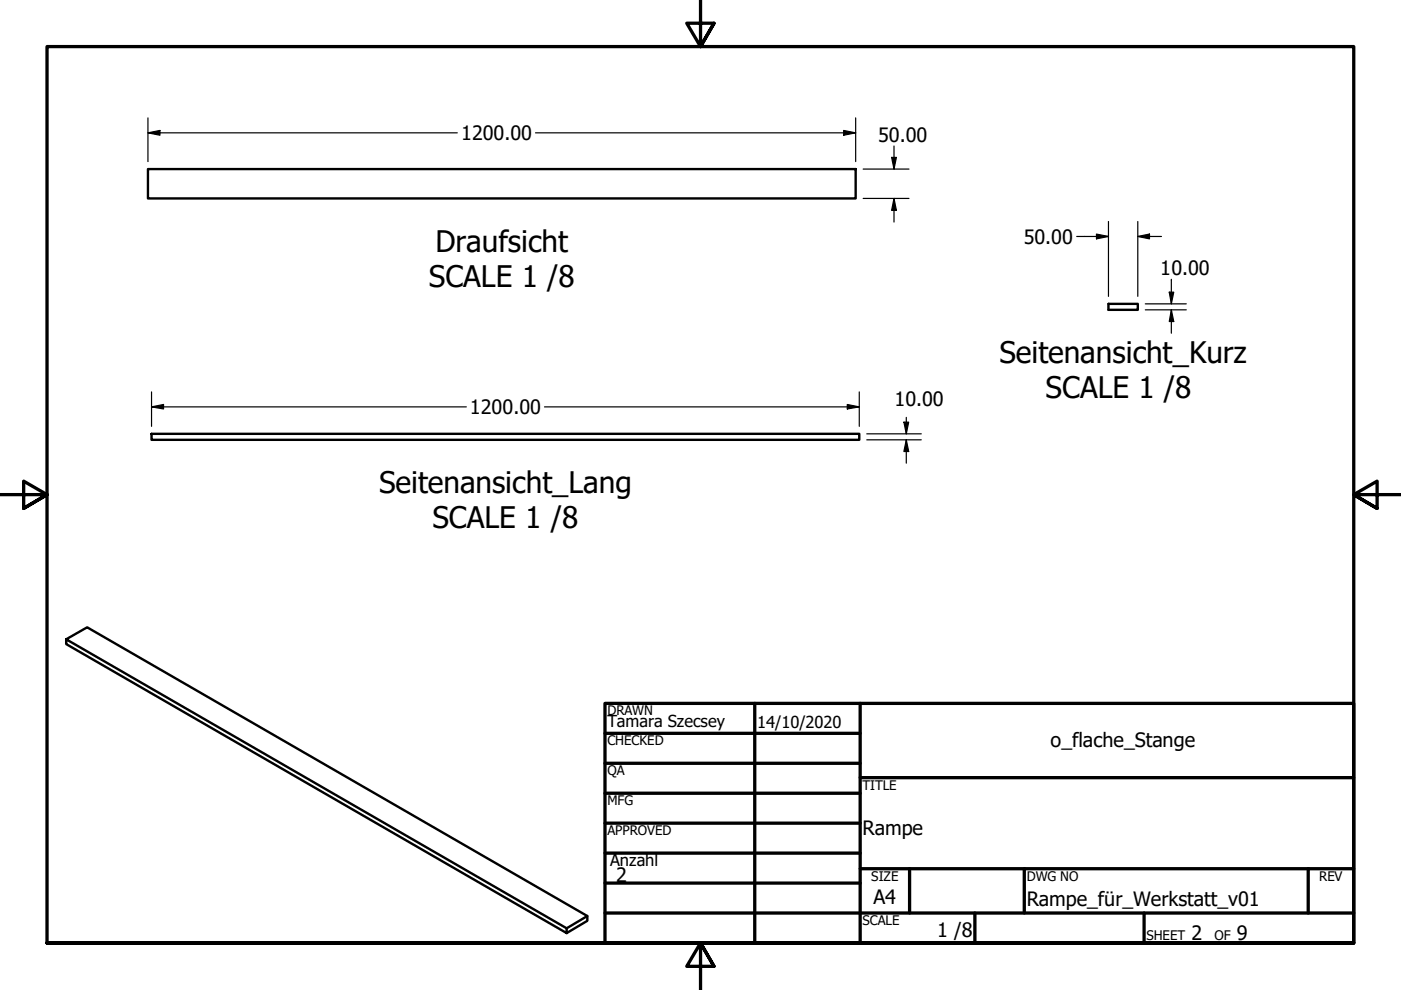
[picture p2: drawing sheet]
<svg xmlns="http://www.w3.org/2000/svg" width="297mm" height="210mm" viewBox="0 0 297 210" stroke-linecap="round" stroke-linejoin="round" font-family="sans-serif">
<!-- layer: Visible (ANSI) -->
<path d="M31.4 35.8h150v6.3h-150zM235 64.4h6.2v1.3h-6.2zM32.1 92h150.1v1.3h-150.1zM14 135.5v1.1l106.1 61.2v-1l-106.1-61.3 4.5-2.5 106 61.2v1l-4.4 2.6M124.5 194.2l-4.4 2.6" fill="none" stroke="#000" stroke-width=".51"/>
<!-- layer: Border (ANSI) -->
<g fill="none" stroke="#000" stroke-width=".7">
<path d="M148.5 -.1v10l-2.9-5h5.8l-2.9 5 2.9-5M0 104.9h10l-5-2.9v5.8l5-2.9-5 2.9M297 104.9h-10l5-2.9v5.8l-5-2.9 5 2.9M128.3 149.1h158.7v50.8h-158.7zM128.3 155.5h54.1M160 149.1v50.8M182.4 149.1v50.8M128.3 161.8h54.1M128.3 168.2h54.1M128.3 174.5h54.1M182.4 164.9h104.6M10 199.9v-190h277v190h-277h277"/>
<path d="M128.3 180.9h54.1M128.3 187.2h54.1M128.3 193.6h158.7M182.4 184.2h104.6M192.8 184.2v9.4M206.7 193.6v6.3M217.2 184.2v9.4M242.6 193.6v6.3M277.4 184.2v9.4M151.4 204.9l-2.9-5 2.9 5h-5.8l2.9-5v10"/>
</g>
<!-- layer: Dimension (ANSI) -->
<g fill="none" stroke="#000" stroke-width=".25">
<path d="M31.4 28.2l2.5-.5v1zM31.4 28.2h65.6M31.4 25v9.3M113.5 28.2h67.9M178.9 27.7l2.5 .5-2.5 .5zM181.4 25v9.3M183 35.8h9.7M189 33.4h1.1l-.6 2.4zM189.5 31v4.8M183 42.1h9.7M189.5 42.1l.6 2.5h-1.1zM189.5 42.1v5"/>
<path d="M228.3 50.1h6.7M232.5 49.6l2.5 .5-2.5 .5zM235 47v15.8M241.2 50.1l2.5-.5v1zM241.2 50.1h5.1M241.2 47v15.8M248.3 59.2v5.2M242.8 64.4h8.7M242.8 65.7h8.7M247.9 61.9h1l-.6 2.5zM248.3 65.7l.6 2.5h-1zM248.3 65.7v4.9"/>
<path d="M32.1 86.3l2.6-.5v.9zM32.1 86.3h66.8M32.1 83.1v7.3M115.4 86.3h66.8M179.6 85.8l2.6 .5-2.6 .4zM182.2 83.1v7.3M183.8 92h11.5M183.8 93.3h11.5M191.6 89.5h1.1l-.5 2.5zM192.2 93.3l.5 2.4h-1.1zM192.2 88.5v3.5M192.2 93.3v4.9"/>
</g>
<g fill="#000">
<path d="M31.4 28.2l2.5-.5v1z" fill-rule="evenodd"/>
<path d="M178.9 27.7l2.5 .5-2.5 .5z" fill-rule="evenodd"/>
<path d="M189 33.4h1.1l-.6 2.4z" fill-rule="evenodd"/>
<path d="M189.5 42.1l.6 2.5h-1.1z" fill-rule="evenodd"/>
<path d="M232.5 49.6l2.5 .5-2.5 .5z" fill-rule="evenodd"/>
<path d="M241.2 50.1l2.5-.5v1z" fill-rule="evenodd"/>
<path d="M247.9 61.9h1l-.6 2.5z" fill-rule="evenodd"/>
<path d="M248.3 65.7l.6 2.5h-1z" fill-rule="evenodd"/>
<path d="M32.1 86.3l2.6-.5v.9z" fill-rule="evenodd"/>
<path d="M179.6 85.8l2.6 .5-2.6 .4z" fill-rule="evenodd"/>
<path d="M191.6 89.5h1.1l-.5 2.5z" fill-rule="evenodd"/>
<path d="M192.2 93.3l.5 2.4h-1.1z" fill-rule="evenodd"/>
</g>
<g font-size="6.3">
<text x="92.3" y="53.4">Draufsicht</text>
<text x="90.9" y="60.9">SCALE 1 /8</text>
<text x="211.9" y="76.9">Seitenansicht_Kurz</text>
<text x="221.7" y="84.5">SCALE 1 /8</text>
<text x="80.4" y="104.5">Seitenansicht_Lang</text>
<text x="91.7" y="112">SCALE 1 /8</text>
</g>
<g font-size="4.2">
<text x="97.8" y="29.7">1200.00</text>
<text x="186.2" y="30.1">50.00</text>
<text x="217" y="51.7">50.00</text>
<text x="246" y="58.3">10.00</text>
<text x="99.6" y="87.8">1200.00</text>
<text x="189.7" y="86.1">10.00</text>
<text x="222.8" y="158.3">o_flache_Stange</text>
<text x="182.9" y="177.1">Rampe</text>
<text x="130.6" y="187">2</text>
<text x="185.2" y="191.7">A4</text>
<text x="217.7" y="192.2">Rampe_für_Werkstatt_v01</text>
<text x="198.7" y="198.7">1 /8</text>
<text x="252.6" y="199.4">2</text>
<text x="262.3" y="199.4">9</text>
</g>
<g font-size="3.5">
<text x="128.8" y="154.2">Tamara Szecsey</text>
<text x="160.5" y="154.4">14/10/2020</text>
<text x="129.3" y="183.7">Anzahl</text>
</g>
<g font-size="2.8">
<text x="128.8" y="151.7">DRAWN</text>
<text x="128.8" y="158">CHECKED</text>
<text x="128.8" y="164.4">QA</text>
<text x="182.9" y="167.4">TITLE</text>
<text x="128.8" y="170.7">MFG</text>
<text x="128.8" y="177.1">APPROVED</text>
<text x="184.7" y="186.7">SIZE</text>
<text x="217.7" y="186.7">DWG NO</text>
<text x="279.7" y="186.7">REV</text>
<text x="182.9" y="196.1">SCALE</text>
<text x="243.1" y="199.4">SHEET</text>
<text x="257.5" y="199.4">OF</text>
</g>
</svg>
